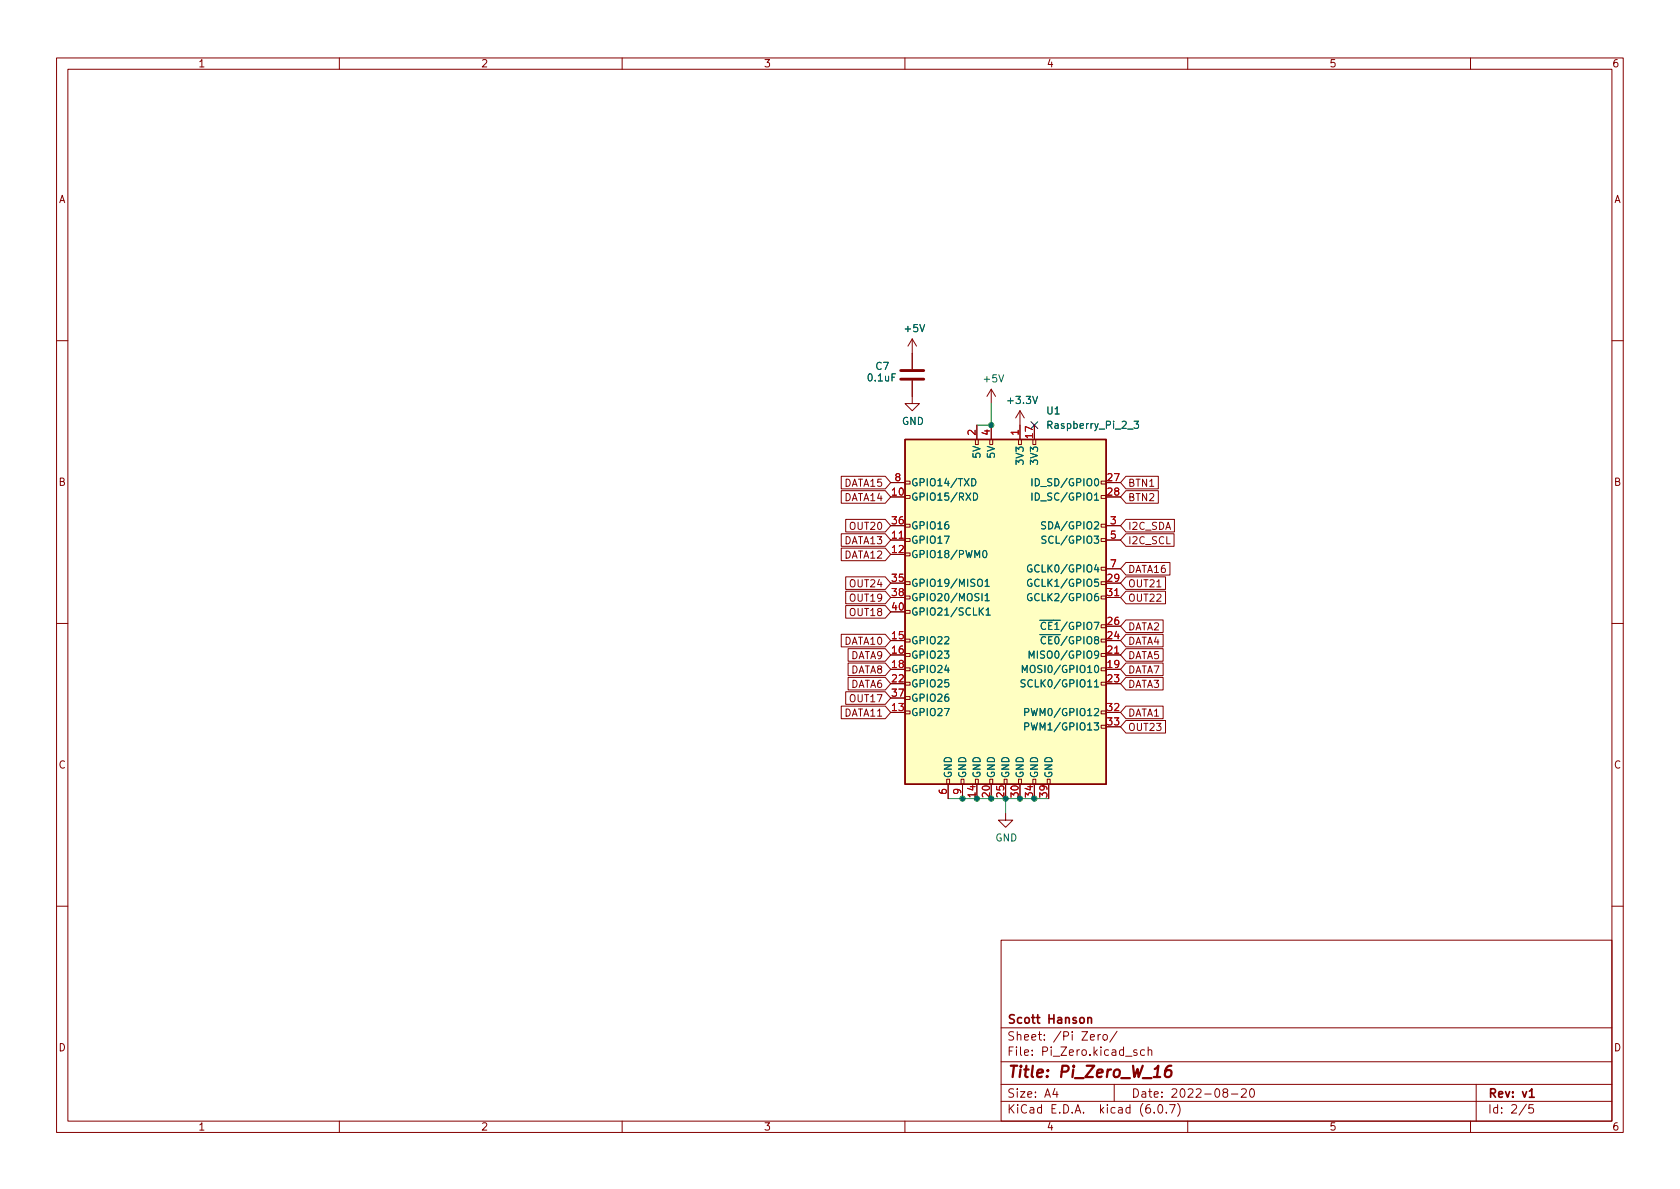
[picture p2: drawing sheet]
<svg xmlns="http://www.w3.org/2000/svg" width="297mm" height="210mm" viewBox="0 0 297 210" stroke-linecap="round" stroke-linejoin="round" font-family="sans-serif">
<g fill="none" stroke="#840000" stroke-width=".18">
<path d="M10 10.2h277v190.1h-277zM12 12.2h273v186.1h-273zM60 10.2v2M110 10.2v2M160 10.2v2M210 10.2v2M260 10.2v2M161.3 59.9l-.8 1.3M161.3 59.9v5.4M161.3 59.9l.8 1.3M10 60.2h2M161.3 67.3v4.1h1.3l-1.3 1.2-1.3-1.2h1.3"/>
<path d="M172.5 77.7h.5v.9h-.5zM172.7 75.2v2.5M175 77.7h.5v.9h-.5zM175.3 68.8v2.6M175.3 75.2v2.5M175.3 68.8l-.8 1.3M175.3 68.8l.7 1.3M180.1 77.7h.5v.9h-.5zM180.3 72.6v5.1M180.3 72.6l-.7 1.3M180.3 72.6l.8 1.3M182.6 77.7h.5v.9h-.5z"/>
<path d="M285 60.2h2M148.7 86.8h7.8l1 1.1-1 1.1h-7.8zM148.7 96.9h7.8l1 1.1-1 1.1h-7.8zM148.7 84.2h7.8l1 1.1-1 1.1h-7.8zM148.7 94.4h7.8l1 1.1-1 1.1h-7.8zM149.5 91.8h7l1 1.2-1 1.1h-7zM157.5 95.5h2.5M157.5 85.3h2.5M160 97.8h.9v.5h-.9zM160 95.2h.9v.6h-.9zM160 92.7h.9v.5h-.9zM160 87.6h.9v.5h-.9z"/>
<path d="M160 85.1h.9v.5h-.9zM194.7 95.2h.9v.6h-.9zM194.7 92.7h.9v.5h-.9zM194.7 87.6h.9v.5h-.9zM194.7 85.1h.9v.5h-.9zM195.6 95.5h2.5M195.6 93h2.5M199.1 91.8h8.5v2.3h-8.5l-1-1.1zM199.1 84.2h5.7v2.2h-5.7l-1-1.1zM199.1 86.8h5.7v2.2h-5.7l-1-1.1zM199.1 99.5h7.8v2.2h-7.8l-1-1.1zM199.1 94.4h8.5v2.2h-8.5l-1-1.1z"/>
<path d="M10 110.2h2M148.7 112.2h7.8l1 1.1-1 1.1h-7.8zM149.5 102h7l1 1.1-1 1.1h-7zM149.5 107.1h7l1 1.1-1 1.1h-7zM149.5 104.5h7l1 1.2-1 1.1h-7zM150 119.8h6.5l1 1.1-1 1.1h-6.5zM150 117.2h6.5l1 1.2-1 1.1h-6.5zM150 114.7h6.5l1 1.1-1 1.1h-6.5zM160 118.1h.9v.5h-.9zM160 115.6h.9v.5h-.9zM160 113h.9v.5h-.9zM160 107.9h.9v.6h-.9z"/>
<path d="M160 105.4h.9v.5h-.9zM160 102.9h.9v.5h-.9zM194.7 118.1h.9v.5h-.9zM194.7 115.6h.9v.5h-.9zM194.7 105.4h.9v.5h-.9zM194.7 102.9h.9v.5h-.9zM194.7 100.3h.9v.5h-.9zM195.6 115.8h2.5M195.6 105.7h2.5M195.6 100.6h2.5M199.1 117.2h6.5v2.3h-6.5l-1-1.1zM199.1 102h7v2.2h-7l-1-1.1z"/>
<path d="M199.1 104.5h7v2.3h-7l-1-1.1zM199.1 109.6h6.5v2.2h-6.5l-1-1.1zM199.1 112.2h6.5v2.2h-6.5l-1-1.1zM199.1 114.7h6.5v2.2h-6.5l-1-1.1zM199.1 119.8h6.5v2.2h-6.5l-1-1.1zM285 110.2h2M148.7 124.9h7.8l1 1.1-1 1.1h-7.8zM149.5 122.3h7l1 1.1-1 1.1h-7zM160 125.7h.9v.5h-.9zM160 123.2h.9v.5h-.9zM160 120.6h.9v.6h-.9zM167.4 137.8h.5v.9h-.5z"/>
<path d="M167.6 138.7v2.5M169.9 137.8h.5v.9h-.5zM170.2 138.7v2.5M172.5 137.8h.5v.9h-.5zM175 137.8h.5v.9h-.5zM177.5 137.8h.6v.9h-.6zM180.1 137.8h.5v.9h-.5zM182.6 137.8h.5v.9h-.5zM185.2 137.8h.5v.9h-.5zM194.7 128.3h.9v.5h-.9zM194.7 125.7h.9v.5h-.9zM194.7 120.6h.9v.6h-.9z"/>
<path d="M199.1 127.4h7v2.2h-7l-1-1.1zM199.1 124.9h6.5v2.2h-6.5l-1-1.1zM177.8 143.8v1.2h1.3l-1.3 1.3-1.3-1.3h1.3M10 160.2h2M177 166.3h108v32h-108zM285 160.2h2M60 198.3v2M110 198.3v2M160 198.3v2M177 194.8h108M177 191.8h108M177 187.8h108"/>
<path d="M177 181.8h108M186.5 192.5l-.4 1h1M186.9 193v1M192.8 183.4l.7-.1-.1-.3-.4-.1-.2 .2 .1 .8h.5M194.1 182.9v1M194.6 182.9l-.3 .1-.2 .2M195.1 183.1l.2-.2 .4 .2 .1 .5-.2 .3h-.3l-.2-.1zM197 191.8v3M197.5 182.4l-1.3 1.9M201 185.7l-.4-.1-.2 .2 .1 .3 .5 .1v.4h-.6M202.4 185.7l-.5-.1-.3 .3v.4l.2 .3h.6M203 185.8l.2-.2 .4 .1v.9"/>
<path d="M203 185.1v1.5M204.1 196.7v.1M204.9 195.4l.2-.1a.81 .81 0 0 1 .6 .7 .81 .81 0 0 1-.3 .8h-.2a.81 .81 0 0 1-.6-.6 .81 .81 0 0 1 .3-.8zM206.2 196.7v.1M206.8 195.3h1l-.7 1.5M208.2 195.1a1.72 1.72 0 0 1 0 2.3M210 198.3v2M216.5 193.2l-.3-.3 .1-.2 .2-.2 .4 .1 .2 .2-.1 .2-.6 .2-.2 .3 .1 .4 .2 .1h.4l.2-.3-.1-.4-.2-.1M217.7 193.5h1.2M219.5 192.7l.6-.2 .2 .2 .1 .3-1 1h1M221.1 192.7l.2-.2a.81 .81 0 0 1 .6 .7 .81 .81 0 0 1-.3 .8h-.2a.81 .81 0 0 1-.3-1.3zM260 198.3v2"/>
<path d="M261 191.8v6.5M269.9 195.3l-1.3 1.9M271.1 195.3h-.7l-.1 .7 .2-.1 .5 .1 .2 .2-.1 .5-.2 .1-.6-.1"/>
</g>
<path d="M192.3 179.9v1M192.3 180.1l.3-.2 .3 .1 .1 .9M270.4 193l.4-.5v1.5M270.4 194h.9" fill="none" stroke="#840000" stroke-width=".3"/>
<path d="M207.1 188.5a.91 .91 0 0 0-1.1 .8l-.1 .8 .2 .3a.66 .66 0 0 0 1-.3v-.5l-.1-.3a.66 .66 0 0 0-1 .3" fill="none" stroke="#840000" stroke-width=".4"/>
<path d="M160 77.7h35.6v61h-35.6z" fill="#ffffc2" stroke="#ffffc2" stroke-width=".18"/>
<path d="M160 77.7h35.6v61h-35.6z" fill="none" stroke="#840000" stroke-width=".25"/>
<g fill="none" stroke="#006464" stroke-width=".18">
<path d="M200.5 74.5h.8l-.4 .5 .3 .1v.5l-.1 .2-.6-.2M171.8 84.6a.64 .64 0 0 1 .7 .7 .64 .64 0 0 1-.7 .6zM172.1 87.2a.64 .64 0 0 1 .8 .6 .64 .64 0 0 1-.8 .7zM173.9 97.5l.2-.2a.68 .68 0 0 1 .4 .7 .68 .68 0 0 1-.4 .6l-.2-.1-.1-.4zM182.4 99.9a.59 .59 0 0 0-.7 .6 .59 .59 0 0 0 .7 .6l.1-.5h-.3M182.5 84.6v1.3M182.5 87.2v1.3M184.9 92.3h-.5l-.3 .2 .2 .3 .5 .2v.4l-.2 .1h-.5M184.9 94.9l-.5-.1-.1 .1v.4l.5 .2 .1 .3-.2 .3-.5-.1M173.3 108l.6 .8M173.9 107.5l-.8 .7M174.2 102.8l.3-.4v1.3"/>
<path d="M174.2 105.3l.3-.3v1.2M174.2 103.7h.7M174.2 106.2h.7M174.4 107.9l.3-.4v1.3M174.4 108.8h.7M180.8 118.9v-1.2l.4 .9 .4-.9v1.2M182 116.4v-1.3l.4 .9 .4-.9v1.3M182.4 102.5a.59 .59 0 0 0-.7 .6 .59 .59 0 0 0 .7 .5l.1-.5h-.3M182.4 105a.59 .59 0 0 0-.7 .6 .59 .59 0 0 0 .7 .6l.1-.5h-.3M181.2 125.9h.6l.1-.2-.1-.3-.6-.1v1.3M181.2 128.5l.6-.1 .1-.2-.1-.3-.6-.1v1.3M181.2 120.3l-.4-.1-.2 .1v.4l.5 .2 .1 .3-.2 .3-.5-.1"/>
</g>
<path d="M159.3 67.1h4M159.3 65.5h4" fill="none" stroke="#840000" stroke-width=".51"/>
<path d="M175.3 71.4v3.8h-2.6M167.6 141.2h17.8M177.8 141.2v2.6" fill="none" stroke="#009600" stroke-width=".18"/>
<path d="M182.3 74.6l1.2 1.2M183.5 74.6l-1.2 1.2" fill="none" stroke="#000084" stroke-width=".18"/>
<g fill="#009600" stroke="#009600" stroke-width=".18">
<circle cx="175.3" cy="141.2" r=".46"/>
<circle cx="177.8" cy="141.2" r=".46"/>
<circle cx="180.3" cy="141.2" r=".46"/>
<circle cx="182.9" cy="141.2" r=".46"/>
<circle cx="172.7" cy="141.2" r=".46"/>
<circle cx="170.2" cy="141.2" r=".46"/>
<circle cx="175.3" cy="75.2" r=".46"/>
</g>
<text font-size="2.8" fill="#840000" x="178" y="190.6">Title: Pi_Zero_W_16</text>
<g font-size="2.1" fill="#840000">
<text x="178" y="184">Sheet: /Pi Zero/</text>
<text x="178" y="181">Scott Hanson</text>
<text x="178" y="186.7">File: Pi_Zero.kicad_sch</text>
<text x="178" y="196.9">KiCad E.D.A. kicad (6.0.7)</text>
<text x="178" y="194.1">Size: A4</text>
<text x="200" y="194.1">Date: 2022-08-20</text>
<text x="263" y="194.1">Rev: v1</text>
<text x="263" y="196.9">Id: 2/5</text>
</g>
<g font-size="1.8" fill="#840000">
<text x="35" y="11.9">1</text>
<text x="85" y="11.9">2</text>
<text x="135" y="11.9">3</text>
<text x="185" y="11.9">4</text>
<text x="235" y="11.9">5</text>
<text x="285" y="11.9">6</text>
<text x="10.3" y="35.9">A</text>
<text x="285.3" y="35.9">A</text>
<text x="10.3" y="85.9">B</text>
<text x="149.3" y="88.6">DATA14</text>
<text x="149.3" y="86.1">DATA15</text>
<text x="199.4" y="86.1">BTN1</text>
<text x="199.4" y="88.6">BTN2</text>
<text x="285.3" y="85.9">B</text>
<text x="150.5" y="93.7">OUT20</text>
<text x="199.4" y="93.7">I2C_SDA</text>
<text x="149.3" y="98.8">DATA12</text>
<text x="149.3" y="96.2">DATA13</text>
<text x="199.4" y="101.3">DATA16</text>
<text x="199.4" y="96.2">I2C_SCL</text>
<text x="150.5" y="103.8">OUT24</text>
<text x="150.5" y="106.4">OUT19</text>
<text x="199.4" y="103.8">OUT21</text>
<text x="199.4" y="106.4">OUT22</text>
<text x="150.5" y="108.9">OUT18</text>
<text x="199.4" y="111.5">DATA2</text>
<text x="149.3" y="114">DATA10</text>
<text x="150.3" y="119.1">DATA8</text>
<text x="150.3" y="116.5">DATA9</text>
<text x="199.4" y="119.1">DATA7</text>
<text x="199.4" y="114">DATA4</text>
<text x="199.4" y="116.5">DATA5</text>
<text x="150.3" y="121.6">DATA6</text>
<text x="150.5" y="124.2">OUT17</text>
<text x="199.4" y="121.6">DATA3</text>
<text x="149.3" y="126.7">DATA11</text>
<text x="199.4" y="129.2">OUT23</text>
<text x="199.4" y="126.7">DATA1</text>
<text x="10.3" y="135.9">C</text>
<text x="285.3" y="135.9">C</text>
<text x="10.3" y="185.9">D</text>
<text x="285.3" y="185.9">D</text>
<text x="35" y="199.9">1</text>
<text x="85" y="199.9">2</text>
<text x="135" y="199.9">3</text>
<text x="185" y="199.9">4</text>
<text x="235" y="199.9">5</text>
<text x="285" y="199.9">6</text>
</g>
<g font-size="1.8" fill="#006464">
<text x="160.1" y="58.7">+5V</text>
<text x="154.9" y="65.4">C7</text>
<text x="153.6" y="67.4">0.1uF</text>
<text x="174" y="67.6">+5V</text>
<text x="178.4" y="71.4">+3.3V</text>
<text x="159.5" y="75.1">GND</text>
<text x="185.1" y="73.3">U1</text>
<text x="185.6" y="75.8">Raspberry_Pi_2_3</text>
<text x="173.4" y="80.9" transform="rotate(-90 173.4 80.9)">5V</text>
<text x="175.9" y="80.9" transform="rotate(-90 175.9 80.9)">5V</text>
<text x="181" y="81.9" transform="rotate(-90 181 81.9)">3V3</text>
<text x="183.5" y="81.9" transform="rotate(-90 183.5 81.9)">3V3</text>
<text x="161" y="88.5">GPIO15/RXD</text>
<text x="161" y="86">GPIO14/TXD</text>
<text x="183.5" y="86">ID_SD/GPIO0</text>
<text x="183.5" y="88.5">ID_SC/GPIO1</text>
<text x="161" y="93.6">GPIO16</text>
<text x="184.9" y="93.6">SDA/GPIO2</text>
<text x="161" y="96.1">GPIO17</text>
<text x="161" y="98.7">GPIO18/PWM0</text>
<text x="182.7" y="101.2">GCLK0/GPIO4</text>
<text x="185.1" y="96.1">SCL/GPIO3</text>
<text x="161" y="103.8">GPIO19/MISO1</text>
<text x="161" y="106.3">GPIO20/MOSI1</text>
<text x="182.7" y="103.8">GCLK1/GPIO5</text>
<text x="182.7" y="106.3">GCLK2/GPIO6</text>
<text x="161" y="113.9">GPIO22</text>
<text x="161" y="108.8">GPIO21/SCLK1</text>
<text x="183.8" y="113.9">~{CE0}/GPIO8</text>
<text x="183.8" y="111.4">~{CE1}/GPIO7</text>
<text x="161" y="116.5">GPIO23</text>
<text x="161" y="119">GPIO24</text>
<text x="182.2" y="119">MOSI0/GPIO10</text>
<text x="183.2" y="116.5">MISO0/GPIO9</text>
<text x="161" y="121.5">GPIO25</text>
<text x="161" y="124.1">GPIO26</text>
<text x="181.9" y="121.5">SCLK0/GPIO11</text>
<text x="161" y="126.6">GPIO27</text>
<text x="182.4" y="126.6">PWM0/GPIO12</text>
<text x="182.4" y="129.2">PWM1/GPIO13</text>
<text x="168.3" y="137.7" transform="rotate(-90 168.3 137.7)">GND</text>
<text x="170.8" y="137.7" transform="rotate(-90 170.8 137.7)">GND</text>
<text x="173.4" y="137.7" transform="rotate(-90 173.4 137.7)">GND</text>
<text x="175.9" y="137.7" transform="rotate(-90 175.9 137.7)">GND</text>
<text x="178.4" y="137.7" transform="rotate(-90 178.4 137.7)">GND</text>
<text x="181" y="137.7" transform="rotate(-90 181 137.7)">GND</text>
<text x="183.5" y="137.7" transform="rotate(-90 183.5 137.7)">GND</text>
<text x="186.1" y="137.7" transform="rotate(-90 186.1 137.7)">GND</text>
<text x="176" y="148.8">GND</text>
</g>
<g font-size="1.8" fill="#a90000">
<text x="172.5" y="76.9" transform="rotate(-90 172.5 76.9)">2</text>
<text x="175" y="76.9" transform="rotate(-90 175 76.9)">4</text>
<text x="180.1" y="76.9" transform="rotate(-90 180.1 76.9)">1</text>
<text x="182.6" y="77.4" transform="rotate(-90 182.6 77.4)">17</text>
<text x="157.8" y="87.6">10</text>
<text x="158.3" y="85.1">8</text>
<text x="195.9" y="85.1">27</text>
<text x="195.9" y="87.6">28</text>
<text x="157.8" y="95.2">11</text>
<text x="157.8" y="92.7">36</text>
<text x="196.4" y="92.7">3</text>
<text x="196.4" y="95.2">5</text>
<text x="157.8" y="97.8">12</text>
<text x="196.4" y="100.3">7</text>
<text x="157.8" y="102.9">35</text>
<text x="157.8" y="105.4">38</text>
<text x="157.8" y="107.9">40</text>
<text x="195.9" y="102.9">29</text>
<text x="195.9" y="105.4">31</text>
<text x="157.8" y="113">15</text>
<text x="195.9" y="113">24</text>
<text x="195.9" y="110.5">26</text>
<text x="157.8" y="115.6">16</text>
<text x="157.8" y="118.1">18</text>
<text x="195.9" y="118.1">19</text>
<text x="195.9" y="115.6">21</text>
<text x="157.8" y="125.7">13</text>
<text x="157.8" y="120.6">22</text>
<text x="157.8" y="123.2">37</text>
<text x="195.9" y="120.6">23</text>
<text x="195.9" y="125.7">32</text>
<text x="195.9" y="128.3">33</text>
<text x="167.4" y="140.4" transform="rotate(-90 167.4 140.4)">6</text>
<text x="169.9" y="140.4" transform="rotate(-90 169.9 140.4)">9</text>
<text x="172.5" y="140.9" transform="rotate(-90 172.5 140.9)">14</text>
<text x="175" y="140.9" transform="rotate(-90 175 140.9)">20</text>
<text x="177.5" y="140.9" transform="rotate(-90 177.5 140.9)">25</text>
<text x="180.1" y="140.9" transform="rotate(-90 180.1 140.9)">30</text>
<text x="182.6" y="140.9" transform="rotate(-90 182.6 140.9)">34</text>
<text x="185.2" y="140.9" transform="rotate(-90 185.2 140.9)">39</text>
</g>
</svg>
